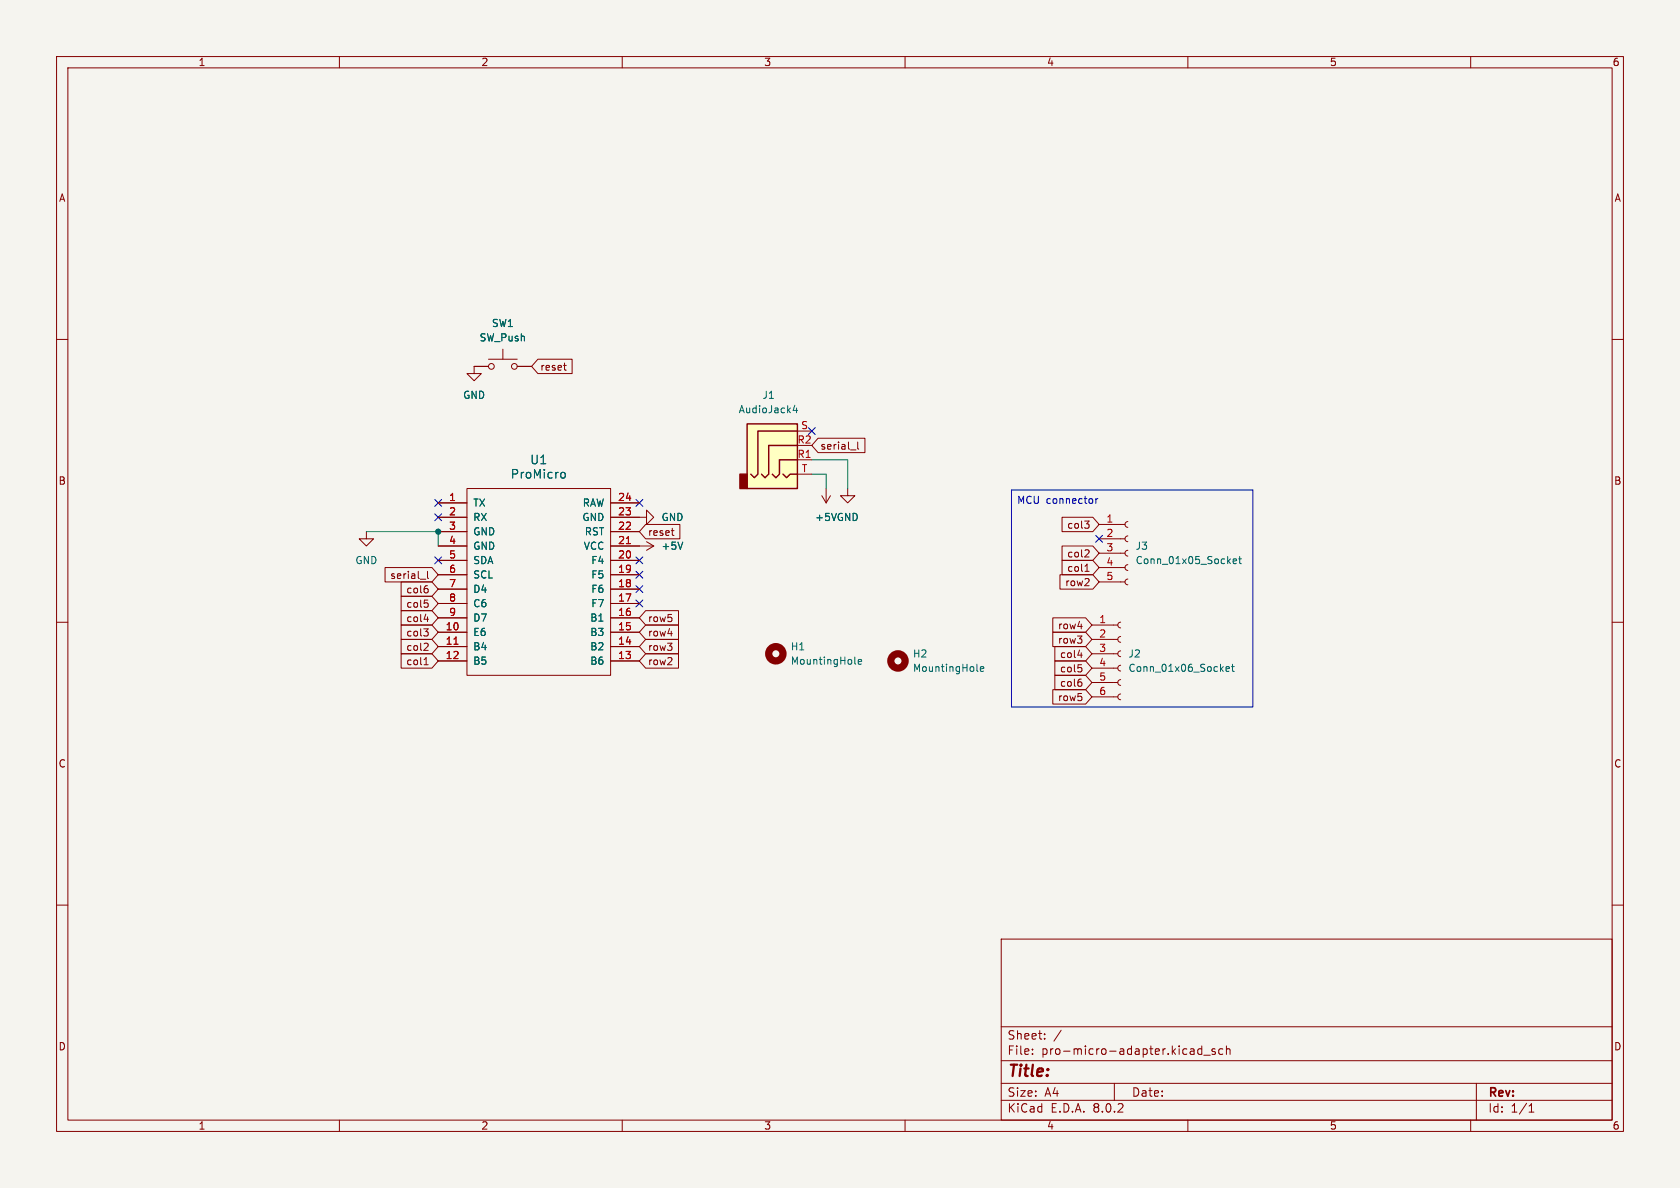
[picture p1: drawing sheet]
<svg xmlns="http://www.w3.org/2000/svg" width="297mm" height="210mm" viewBox="0 0 297 210" stroke-linecap="round" stroke-linejoin="round" font-family="sans-serif">
<path d="M0 0h297v210h-297z" fill="#f5f4ef" stroke="#f5f4ef" stroke-width=".18"/>
<g fill="none" stroke="#840000" stroke-width=".18">
<path d="M10 10h277v190h-277zM12 12h273v186h-273zM60 10v2M110 10v2M160 10v2M210 10v2M260 10v2M10 60h2M285 60h2M86.4 64.8h-2.6v1.2h1.3l-1.3 1.3-1.3-1.3h1.3M86.4 63.5h5M88.9 61.7v1.8"/>
<path d="M91.4 64.8h2.6M64.8 94v1.3h1.2l-1.2 1.2-1.3-1.2h1.3M77.5 96.5h5M77.5 88.9h5M77.5 91.4h5M77.5 99.1h5M77.5 94h5M82.5 86.4h25.4v33h-25.4zM107.9 91.4h6.4v-1.2l1.3 1.2-1.3 1.3v-1.3M107.9 96.5h7.7M107.9 88.9h5.1M107.9 99.1h5.1"/>
<path d="M107.9 94h5.1M114.3 95.8l1.3 .7M115.6 96.5l-1.3 .8M145.3 87.6l.7 1.3M146 86.4v2.5M146.8 87.6l-.8 1.3M149.9 86.4v1.2h1.2l-1.2 1.3-1.3-1.3h1.3M10 110h2M77.5 111.8h5M77.5 114.3h5M77.5 116.8h5M77.5 109.2h5"/>
<path d="M77.5 106.7h5M77.5 104.1h5M77.5 101.6h5M107.9 111.8h5.1M107.9 114.3h5.1M107.9 116.8h5.1M107.9 109.2h5.1M107.9 106.7h5.1M107.9 104.1h5.1M107.9 101.6h5.1M285 110h2M10 160h2"/>
<path d="M285 160h2M177 166h108v32h-108zM60 198v2M110 198v2M160 198v2M177 194.5h108M177 191.5h108M177 187.5h108M177 181.5h108M182.5 186.3v.1M182.5 185.5v.1M184.7 183.6v.1"/>
<path d="M184.7 182.8v.1M187.6 182.1l-1.3 2M197 191.5v3M210 198v2M212.5 184.9v1.5M212.5 185.5l-.5-.1-.3 .3v.4l.2 .2h.6M212.8 186.5h1.2M214.8 185.5l-.3-.1-.3 .2 .1 .2 .5 .2v.3h-.6M216.2 185.5l-.5-.1-.2 .3v.4l.1 .2h.6M216.8 185.5l.2-.1 .4 .1 .1 .9M216.8 184.9v1.5M260 198v2"/>
<path d="M261 191.5v6.5M270.3 196.6h.9M270.3 195.5l.4-.4v1.5"/>
<circle cx="86.9" cy="64.8" r=".51"/>
<circle cx="90.9" cy="64.8" r=".51"/>
</g>
<g fill="none" stroke="#840000" stroke-width="1.3">
<circle cx="137.2" cy="115.6" r="1.27"/>
<circle cx="158.7" cy="116.8" r="1.27"/>
</g>
<path d="M99.3 83.6l.3-.1 .3 .3v.6l-.3 .1-.3-.1M120.7 95.8l-.4 1.3M151.1 117.2l.2 .2M151.7 117l.6-.1v-.3h-.4l-.2 .2 .1 .6h.5M172.7 118.5l.2 .2M173.3 118.3l.6-.2v-.2l-.4-.1-.2 .2 .1 .6h.5" fill="none" stroke="#006464" stroke-width=".18"/>
<path d="M110.7 96.1h.8M80.3 113.9h.7" fill="none" stroke="#a90000" stroke-width=".18"/>
<path d="M132.1 74.9h8.9v11.5h-8.9z" fill="#ffffc2"/>
<path d="M130.8 83.8h1.3v2.6h-1.3z" fill="#840000" stroke="#840000" stroke-width=".25"/>
<path d="M132.1 74.9h8.9v11.5h-8.9zM141 76.2h-7v7.6l-.7 .7-.6-.7M141 78.7h-5.1v5.1l-.6 .7-.7-.7M138.4 83.8l.7 .7 .6-.7h1.3M141 81.3h-3.2v2.5l-.6 .7-.7-.7" fill="none" stroke="#840000" stroke-width=".25"/>
<g fill="none" stroke="#840000" stroke-width=".18">
<path d="M83.8 64.8h2.6M91.4 64.8h2.6M95.1 63.5h6v2.5h-6l-1.1-1.2zM99.6 64.6h.5M99.9 65.4h.2M141 76.2h2.5M144.6 77.5h8.3v2.5h-8.3l-1.1-1.3zM150.4 79.5h.9M151.6 78.1v1.1l.2 .2M77.5 88.9h5M77.5 91.4h5M77.5 99.1h5"/>
<path d="M77.5 96.5h5M77.5 94h5M107.9 88.9h5.1M107.9 91.4h5.1M107.9 99.1h5.1M107.9 96.5h5.1M107.9 94h5.1M114.1 92.7h6.1v2.6h-6.1l-1.1-1.3zM118.7 93.8h.5M118.9 94.6l.3 .1M141 81.3h2.5M141 83.8h2.5"/>
<path d="M187.8 99.1h5.4l1.1 1.2-1.1 1.3h-5.4zM187.8 91.4h5.4l1.1 1.3-1.1 1.3h-5.4zM187.8 96.5h5.4l1.1 1.3-1.1 1.3h-5.4zM191.8 92.1h.7l-.4 .5M192.1 99.9l.1-.2v1.3M192.3 92.6l.2 .2v.3l-.2 .3M192.3 97.2l.2 .2v.3l-.7 .8h.7M194.3 97.8h4.6M194.3 95.3h4.6M194.3 92.7h4.6M199.4 99.8l-.4 .2-.1 .3 .1 .4 .4 .1M199.4 97.3l-.4 .1-.1 .4 .1 .3 .4 .2"/>
<path d="M199.4 94.7l-.4 .2-.1 .4 .1 .3 .4 .2M199.4 92.2l-.4 .2-.1 .3 .1 .4 .4 .1M68.1 100.3h8.3l1.1 1.3-1.1 1.3h-8.3zM70.9 110.5h5.5l1.1 1.3-1.1 1.2h-5.5zM70.9 107.9h5.5l1.1 1.3-1.1 1.3h-5.5zM70.9 115.6h5.5l1.1 1.2-1.1 1.3h-5.5zM70.9 113h5.5l1.1 1.3-1.1 1.3h-5.5zM70.9 105.4h5.5l1.1 1.3-1.1 1.3h-5.5zM70.9 102.9h5.5l1.1 1.2-1.1 1.3h-5.5zM74.3 102.4h1M74.9 111.2h.8l-.4 .4M75 117.5h.7"/>
<path d="M75 109.5h.8M75 106.1h.6M75.2 116.4l.1-.2v1.3M75.3 103.5h.3M75.5 111.6l.2 .3v.3l-.2 .2M75.5 104l.2 .3v.3l-.2 .2M75.5 106.6l.2 .2v.3l-.2 .3M75.5 113.7l.2 .2-.1 .3-.7 .8h.8M75.6 101v1.1l.2 .2M75.6 109v.9M77.5 111.8h5M77.5 114.3h5"/>
<path d="M77.5 116.8h5M77.5 109.2h5M77.5 106.7h5M77.5 104.1h5M77.5 101.6h5M107.9 111.8h5.1M107.9 114.3h5.1M107.9 116.8h5.1M107.9 109.2h5.1M107.9 106.7h5.1M107.9 104.1h5.1M107.9 101.6h5.1"/>
<path d="M114.1 113h5.9v2.6h-5.9l-1.1-1.3zM114.1 107.9h5.9v2.6h-5.9l-1.1-1.3zM114.1 115.6h5.9v2.5h-5.9l-1.1-1.3zM114.1 110.5h5.9v2.5h-5.9l-1.1-1.2zM118.1 112h.8M186.1 109.2h5.8l1.1 1.3-1.1 1.3h-5.8zM186.1 111.8h5.8l1.1 1.2-1.1 1.3h-5.8zM186.5 116.8h5.4l1.1 1.3-1.1 1.3h-5.4zM186.5 119.4h5.4l1.1 1.3-1.1 1.2h-5.4zM186.5 114.3h5.4l1.1 1.3-1.1 1.2h-5.4zM187.4 101.6h5.8l1.1 1.3-1.1 1.2h-5.8zM190.5 110.7h.8"/>
<path d="M190.5 115.8h.8M190.6 117.5h.6M191 118l.3 .2v.3l-.3 .3M191.1 115.4v.8M191.8 101h.7M193 118.1h4.6M193 115.6h4.6M193 113h4.6M193 110.5h4.6M194.3 102.9h4.6M194.3 100.3h4.6M198.1 117.6l-.3 .2-.2 .3 .2 .4 .3 .1"/>
<path d="M198.1 115.1l-.3 .1-.2 .4 .2 .3 .3 .2M198.1 112.5l-.3 .2-.2 .3 .2 .4 .3 .1M198.1 110l-.3 .1-.2 .4 .2 .3 .3 .2M199.4 102.4l-.4 .1-.1 .4 .1 .3 .4 .2M186.1 121.9h5.8l1.1 1.3-1.1 1.3h-5.8zM190.9 120.1h.2M191 120.5l.3 .3v.3l-.3 .2M193 123.2h4.6M193 120.7h4.6M198.1 122.7l-.3 .1-.2 .4 .2 .3 .3 .2M198.1 120.1l-.3 .2-.2 .4 .2 .3 .3 .2"/>
</g>
<path d="M140.5 71.6l-.3 .9h.8M140.8 72.1v.9M99.3 83.6l.3-.1 .3 .3v.6l-.3 .1-.3-.1M120.7 95.8l-.4 1.3M218 99.2l.6-.1v-.2l-.4-.1-.2 .2 .1 .6h.5M219 98.8h.5M219.2 98.4v1.1l.3 .1M216.7 118.3l.6-.2v-.2l-.4-.1-.2 .2 .1 .6h.5M217.7 117.8h.5M217.9 117.4v1.1l.3 .2" fill="none" stroke="#006464" stroke-width=".18"/>
<path d="M178.8 86.6h42.7v38.4h-42.7zM193.7 88.1v.9M194.1 88.1l-.4 .3" fill="none" stroke="#0000c2" stroke-width=".18"/>
<path d="M64.8 94h12.7v2.5M143.5 83.8h2.5v2.6M143.5 81.3h6.4v5.1" fill="none" stroke="#009600" stroke-width=".18"/>
<g fill="none" stroke="#000084" stroke-width=".18">
<path d="M142.9 75.6l1.2 1.2M144.1 75.6l-1.2 1.2M76.9 88.3l1.2 1.2M76.9 98.5l1.2 1.2M76.9 90.8l1.2 1.2M78.1 88.3l-1.2 1.2M78.1 98.5l-1.2 1.2M78.1 90.8l-1.2 1.2M112.4 88.3l1.2 1.2M112.4 98.5l1.2 1.2M113.6 88.3l-1.2 1.2M113.6 98.5l-1.2 1.2"/>
<path d="M193.7 94.6l1.2 1.3M194.9 94.6l-1.2 1.3M112.4 101l1.2 1.2M112.4 103.5l1.2 1.2M112.4 106.1l1.2 1.2M113.6 106.1l-1.2 1.2M113.6 101l-1.2 1.2M113.6 103.5l-1.2 1.2"/>
</g>
<path d="M110.7 96.1h.8M80.3 113.9h.7" fill="none" stroke="#a90000" stroke-width=".18"/>
<circle cx="77.5" cy="94" r=".46" fill="#009600" stroke="#009600" stroke-width=".18"/>
<text font-size="2.8" fill="#840000" x="178" y="190.9">Title:</text>
<g font-size="2.1" fill="#006464">
<text x="93.6" y="82.3">U1</text>
<text x="90.2" y="84.8">ProMicro</text>
</g>
<g font-size="2.1" fill="#840000">
<text x="178" y="184">Sheet:</text>
<text x="178" y="186.7">File:</text>
<text x="184.1" y="186.7">pro-micro-adapter.kicad_sch</text>
<text x="178" y="196.9">KiCad</text>
<text x="178" y="194.1">Size:</text>
<text x="184.7" y="194.1">A4</text>
<text x="185.7" y="196.9">E.D.A.</text>
<text x="193.3" y="196.9">8.0.2</text>
<text x="200" y="194.1">Date:</text>
<text x="263" y="194.3">Rev:</text>
<text x="263" y="196.9">Id:</text>
<text x="267.1" y="196.9">1/1</text>
</g>
<g font-size="1.8" fill="#840000">
<text x="35" y="11.9">1</text>
<text x="85" y="11.9">2</text>
<text x="135" y="11.9">3</text>
<text x="185" y="11.9">4</text>
<text x="235" y="11.9">5</text>
<text x="285" y="11.9">6</text>
<text x="10.3" y="35.9">A</text>
<text x="285.3" y="35.9">A</text>
<text x="95.4" y="65.7">reset</text>
<text x="144.9" y="79.7">serial_l</text>
<text x="10.3" y="85.9">B</text>
<text x="285.3" y="85.9">B</text>
<text x="114.5" y="94.9">reset</text>
<text x="188.6" y="93.7">col3</text>
<text x="188.6" y="101.3">col1</text>
<text x="188.6" y="98.7">col2</text>
<text x="68.9" y="102.6">serial_l</text>
<text x="71.7" y="107.6">col5</text>
<text x="71.7" y="105.1">col6</text>
<text x="188.2" y="103.8">row2</text>
<text x="71.7" y="112.7">col3</text>
<text x="71.7" y="110.2">col4</text>
<text x="114.5" y="110.2">row5</text>
<text x="114.5" y="112.7">row4</text>
<text x="186.9" y="111.4">row4</text>
<text x="186.9" y="114">row3</text>
<text x="71.7" y="117.8">col1</text>
<text x="71.7" y="115.3">col2</text>
<text x="114.5" y="115.3">row3</text>
<text x="114.5" y="117.8">row2</text>
<text x="187.3" y="119.1">col5</text>
<text x="187.3" y="116.5">col4</text>
<text x="186.9" y="124.1">row5</text>
<text x="187.3" y="121.6">col6</text>
<text x="10.3" y="135.9">C</text>
<text x="285.3" y="135.9">C</text>
<text x="10.3" y="185.9">D</text>
<text x="285.3" y="185.9">D</text>
<text x="35" y="199.9">1</text>
<text x="85" y="199.9">2</text>
<text x="135" y="199.9">3</text>
<text x="185" y="199.9">4</text>
<text x="235" y="199.9">5</text>
<text x="285" y="199.9">6</text>
</g>
<g font-size="1.8" fill="#006464">
<text x="86.9" y="58">SW1</text>
<text x="84.7" y="60.6">SW_Push</text>
<text x="81.8" y="70.7">GND</text>
<text x="134.7" y="70.7">J1</text>
<text x="130.5" y="73.3">AudioJack4</text>
<text x="83.6" y="89.8">TX</text>
<text x="102.9" y="89.8">RAW</text>
<text x="83.6" y="92.3">RX</text>
<text x="83.6" y="94.8">GND</text>
<text x="102.9" y="92.3">GND</text>
<text x="103.3" y="94.8">RST</text>
<text x="116.8" y="92.3">GND</text>
<text x="144" y="92.3">+5V GND</text>
<text x="62.7" y="99.9">GND</text>
<text x="83.6" y="97.4">GND</text>
<text x="83.6" y="99.9">SDA</text>
<text x="103.1" y="97.4">VCC</text>
<text x="104.4" y="99.9">F4</text>
<text x="116.8" y="97.4">+5V</text>
<text x="200.7" y="97.4">J3</text>
<text x="200.7" y="99.9">Conn_01x05_Socket</text>
<text x="83.6" y="102.5">SCL</text>
<text x="83.6" y="105">D4</text>
<text x="83.6" y="107.5">C6</text>
<text x="104.4" y="107.5">F7</text>
<text x="104.4" y="105">F6</text>
<text x="104.4" y="102.5">F5</text>
<text x="83.6" y="112.6">E6</text>
<text x="83.6" y="110.1">D7</text>
<text x="104.3" y="112.6">B3</text>
<text x="104.3" y="110.1">B1</text>
<text x="83.6" y="115.2">B4</text>
<text x="83.6" y="117.7">B5</text>
<text x="104.3" y="117.7">B6</text>
<text x="104.3" y="115.2">B2</text>
<text x="139.7" y="115.2">H1</text>
<text x="139.7" y="117.7">MountingHole</text>
<text x="161.3" y="116.4">H2</text>
<text x="161.3" y="119">MountingHole</text>
<text x="199.4" y="116.4">J2</text>
<text x="199.4" y="119">Conn_01x06_Socket</text>
</g>
<g font-size="1.8" fill="#a90000">
<text x="141.5" y="75.9">S</text>
<text x="140.9" y="81">R1</text>
<text x="140.9" y="78.5">R2</text>
<text x="141.7" y="83.6">T</text>
<text x="79.3" y="88.6">1</text>
<text x="109.2" y="88.6">24</text>
<text x="79.3" y="91.2">2</text>
<text x="79.3" y="93.7">3</text>
<text x="109.2" y="93.7">22</text>
<text x="109.2" y="91.2">23</text>
<text x="195.5" y="92.5">1</text>
<text x="195.5" y="95">2</text>
<text x="79.3" y="96.3">4</text>
<text x="79.3" y="98.8">5</text>
<text x="79.3" y="101.3">6</text>
<text x="109.2" y="101.3">19</text>
<text x="109.2" y="98.8">20</text>
<text x="109.2" y="96.3">21</text>
<text x="195.5" y="97.5">3</text>
<text x="195.5" y="100.1">4</text>
<text x="79.3" y="103.9">7</text>
<text x="79.3" y="106.4">8</text>
<text x="109.2" y="106.4">17</text>
<text x="109.2" y="103.9">18</text>
<text x="195.5" y="102.6">5</text>
<text x="78.7" y="111.5">10</text>
<text x="79.3" y="109">9</text>
<text x="109.2" y="111.5">15</text>
<text x="109.2" y="109">16</text>
<text x="194.2" y="110.2">1</text>
<text x="194.2" y="112.8">2</text>
<text x="78.7" y="114">11</text>
<text x="78.7" y="116.6">12</text>
<text x="109.2" y="116.6">13</text>
<text x="109.2" y="114">14</text>
<text x="194.2" y="115.3">3</text>
<text x="194.2" y="117.9">4</text>
<text x="194.2" y="120.4">5</text>
<text x="194.2" y="122.9">6</text>
</g>
<text font-size="1.8" fill="#0000c2" x="179.7" y="89.2">MCU connector</text>
</svg>
